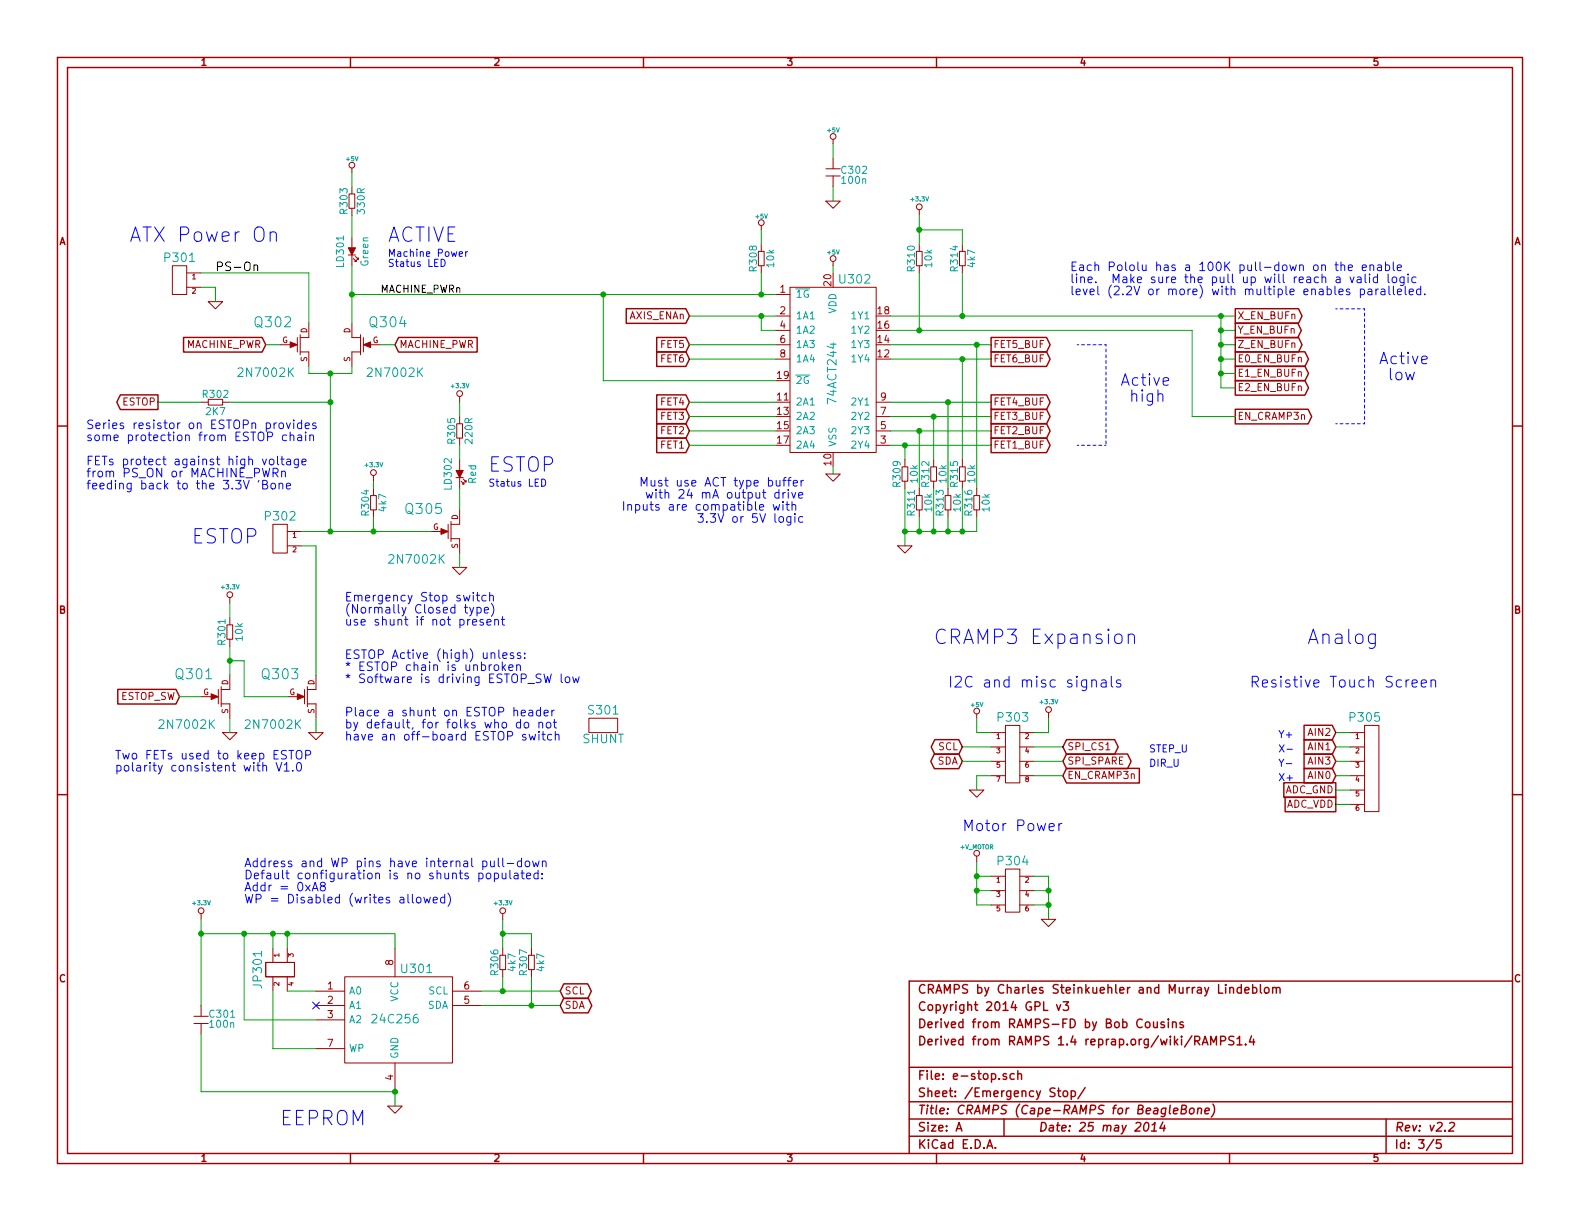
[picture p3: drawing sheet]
EESchema Schematic File Version 2
LIBS:power
LIBS:m_cramps
LIBS:w_connectors
LIBS:w_device
LIBS:w_logic
LIBS:device
LIBS:transistors
LIBS:conn
LIBS:linear
LIBS:regul
LIBS:74xx
LIBS:cmos4000
LIBS:adc-dac
LIBS:memory
LIBS:xilinx
LIBS:special
LIBS:microcontrollers
LIBS:dsp
LIBS:microchip
LIBS:analog_switches
LIBS:motorola
LIBS:texas
LIBS:intel
LIBS:audio
LIBS:interface
LIBS:digital-audio
LIBS:philips
LIBS:display
LIBS:cypress
LIBS:siliconi
LIBS:opto
LIBS:atmel
LIBS:contrib
LIBS:valves
LIBS:RMC
LIBS:arduino_shieldsNCL
LIBS:opendous
LIBS:beaglebone
LIBS:beagleboneblack
LIBS:CRAMPS-cache
EELAYER 27 0
EELAYER END
$Descr A 11000 8500
encoding utf-8
Sheet 3 5
Title "CRAMPS (Cape-RAMPS for BeagleBone)"
Date "25 may 2014"
Rev "v2.2"
Comp ""
Comment1 "Derived from RAMPS 1.4 reprap.org/wiki/RAMPS1.4"
Comment2 "Derived from RAMPS-FD by Bob Cousins"
Comment3 "Copyright 2014 GPL v3"
Comment4 "CRAMPS by Charles Steinkuehler and Murray Lindeblom"
$EndDescr
Text Notes 2400 4200 0    60   ~ 0
Emergency Stop switch\n(Normally Closed type)\nuse shunt if not present
Text GLabel 6900 2800 2    50   Output ~ 0
FET4_BUF
Text GLabel 6900 2900 2    50   Output ~ 0
FET3_BUF
Text GLabel 4800 2800 0    50   Input ~ 0
FET4
Text GLabel 4800 2900 0    50   Input ~ 0
FET3
$Comp
L C C302
U 1 1
P 5800 1200
F 0 "C302" H 5850 1210 50  0000 L CNN
F 1 "100n" H 5850 1140 50  0000 L CNN
F 2 "CAPC1608x55N" H 5800 1200 60  0001 C CNN
F 3 "" H 5800 1200 60  0001 C CNN
F 4 "Murata" H 1950 6450 60  0001 C CNN "Mfg"
F 5 "GRM188R71C104KA01D" H 1950 6450 60  0001 C CNN "PartNo"
	1    5800 1200
	1    0    0    -1  
$EndComp
$Comp
L GND #PWR042
U 1 1
P 5800 1400
F 0 "#PWR042" H 5800 1400 30  0001 C CNN
F 1 "GND" H 5800 1330 30  0001 C CNN
F 2 "" H 5800 1400 60  0001 C CNN
F 3 "" H 5800 1400 60  0001 C CNN
	1    5800 1400
	1    0    0    -1  
$EndComp
Text GLabel 6900 3000 2    50   Output ~ 0
FET2_BUF
Text GLabel 6900 3100 2    50   Output ~ 0
FET1_BUF
Text GLabel 4800 3000 0    50   Input ~ 0
FET2
Text GLabel 4800 3100 0    50   Input ~ 0
FET1
Text GLabel 8600 2200 2    50   Output ~ 0
X_EN_BUFn
Text GLabel 8600 2300 2    50   Output ~ 0
Y_EN_BUFn
Text GLabel 8600 2400 2    50   Output ~ 0
Z_EN_BUFn
Text GLabel 8600 2600 2    50   Output ~ 0
E1_EN_BUFn
Text GLabel 8600 2500 2    50   Output ~ 0
E0_EN_BUFn
Text GLabel 8600 2700 2    50   Output ~ 0
E2_EN_BUFn
Text GLabel 4800 2200 0    50   Input ~ 0
AXIS_ENAn
Text GLabel 4800 2400 0    50   Input ~ 0
FET5
Text GLabel 4800 2500 0    50   Input ~ 0
FET6
Text GLabel 6900 2400 2    50   Output ~ 0
FET5_BUF
Text GLabel 6900 2500 2    50   Output ~ 0
FET6_BUF
Text Notes 9600 2550 0    80   ~ 0
Active\n low
Text Notes 7800 2700 0    80   ~ 0
Active\n high
Text Notes 5600 3400 2    60   ~ 0
Must use ACT type buffer\nwith 24 mA output drive\nInputs are compatible with \n3.3V or 5V logic
Text Notes 7450 1900 0    60   ~ 0
Each Pololu has a 100K pull-down on the enable \nline.  Make sure the pull up will reach a valid logic \nlevel (2.2V or more) with multiple enables paralleled.
Text GLabel 1100 2800 0    50   Output ~ 0
ESTOP
Text GLabel 1250 4850 0    50   Input ~ 0
ESTOP_SW
Text Notes 2400 4600 0    60   ~ 0
ESTOP Active (high) unless:\n* ESTOP chain is unbroken\n* Software is driving ESTOP_SW low
Text GLabel 1850 2400 0    50   Input ~ 0
MACHINE_PWR
Text GLabel 2750 2400 2    50   Input ~ 0
MACHINE_PWR
Text Label 2650 2050 0    50   ~ 0
MACHINE_PWRn
$Comp
L GND #PWR043
U 1 1
P 2200 5100
F 0 "#PWR043" H 2200 5100 30  0001 C CNN
F 1 "GND" H 2200 5030 30  0001 C CNN
F 2 "" H 2200 5100 60  0001 C CNN
F 3 "" H 2200 5100 60  0001 C CNN
	1    2200 5100
	1    0    0    -1  
$EndComp
$Comp
L LED LD302
U 1 1
P 3200 3300
F 0 "LD302" V 3125 3300 50  0000 C CNN
F 1 "Red" V 3295 3300 50  0000 C CNN
F 2 "OSRAM-LED-0603" H 3200 3300 60  0001 C CNN
F 3 "" H 3200 3300 60  0001 C CNN
F 4 "Osram" H 1550 4850 60  0001 C CNN "Mfg"
F 5 "LS Q976-NR-1" H 1550 4850 60  0001 C CNN "PartNo"
	1    3200 3300
	1    0    0    -1  
$EndComp
$Comp
L R R305
U 1 1
P 3200 3000
F 0 "R305" V 3150 3000 50  0000 C CNN
F 1 "220R" V 3270 3000 50  0000 C CNN
F 2 "RESC1608x55N" H 3200 3000 60  0001 C CNN
F 3 "" H 3200 3000 60  0000 C CNN
F 4 "Stackpole" H 6250 5550 60  0001 C CNN "Mfg"
F 5 "RMCF0603FT220R" H 6250 5550 60  0001 C CNN "PartNo"
F 6 "KOA" H 6250 5550 60  0001 C CNN "AltMfg"
F 7 "RK73H1JTTD2200F" H 6250 5550 60  0001 C CNN "AltPartNo"
	1    3200 3000
	1    0    0    -1  
$EndComp
$Comp
L FET_N Q303
U 1 1
P 2150 4850
F 0 "Q303" H 1950 5000 70  0000 C CNN
F 1 "2N7002K" H 1900 4650 60  0000 C CNN
F 2 "SOT23GDS" H 2150 4850 60  0001 C CNN
F 3 "" H 2150 4850 60  0000 C CNN
F 4 "Diodes Inc." H 7100 5950 60  0001 C CNN "Mfg"
F 5 "2N7002K-7" H 7100 5950 60  0001 C CNN "PartNo"
	1    2150 4850
	1    0    0    -1  
$EndComp
$Comp
L FET_N Q302
U 1 1
P 2100 2400
F 0 "Q302" H 1900 2550 70  0000 C CNN
F 1 "2N7002K" H 1850 2200 60  0000 C CNN
F 2 "SOT23GDS" H 2100 2400 60  0001 C CNN
F 3 "" H 2100 2400 60  0000 C CNN
F 4 "Diodes Inc." H 7100 5550 60  0001 C CNN "Mfg"
F 5 "2N7002K-7" H 7100 5550 60  0001 C CNN "PartNo"
	1    2100 2400
	1    0    0    -1  
$EndComp
$Comp
L FET_N Q304
U 1 1
P 2500 2400
F 0 "Q304" H 2300 2550 70  0000 C CNN
F 1 "2N7002K" H 2250 2200 60  0000 C CNN
F 2 "SOT23GDS" H 2500 2400 60  0001 C CNN
F 3 "" H 2500 2400 60  0000 C CNN
F 4 "Diodes Inc." H 7100 5550 60  0001 C CNN "Mfg"
F 5 "2N7002K-7" H 7100 5550 60  0001 C CNN "PartNo"
	1    2500 2400
	-1   0    0    -1  
$EndComp
$Comp
L HEADER_2 P302
U 1 1
P 2000 3750
F 0 "P302" H 2050 3900 60  0000 C CNN
F 1 "KK-2.54-2W" H 2050 3580 60  0001 C CNN
F 2 "CONN_KK_2.54_2W" H 2000 3750 60  0001 C CNN
F 3 "" H 2000 3750 60  0000 C CNN
F 4 "Molex" H 2000 3750 60  0001 C CNN "Mfg"
F 5 "22-23-2021" H 2000 3750 60  0001 C CNN "PartNo"
	1    2000 3750
	-1   0    0    -1  
$EndComp
$Comp
L R R304
U 1 1
P 2600 3500
F 0 "R304" V 2550 3500 50  0000 C CNN
F 1 "4k7" V 2670 3500 50  0000 C CNN
F 2 "RESC1608x55N" H 2600 3500 60  0001 C CNN
F 3 "" H 2600 3500 60  0001 C CNN
F 4 "Stackpole" H 6150 5700 60  0001 C CNN "Mfg"
F 5 "RMCF0603FT4K70" H 6150 5700 60  0001 C CNN "PartNo"
F 6 "KOA" H 6150 5700 60  0001 C CNN "AltMfg"
F 7 "RK73H1JTTD4701F" H 6150 5700 60  0001 C CNN "AltPartNo"
	1    2600 3500
	1    0    0    -1  
$EndComp
Text Notes 2700 1800 0    50   ~ 0
Machine Power\nStatus LED
$Comp
L GND #PWR044
U 1 1
P 1600 5100
F 0 "#PWR044" H 1600 5100 30  0001 C CNN
F 1 "GND" H 1600 5030 30  0001 C CNN
F 2 "" H 1600 5100 60  0001 C CNN
F 3 "" H 1600 5100 60  0001 C CNN
	1    1600 5100
	1    0    0    -1  
$EndComp
$Comp
L LED LD301
U 1 1
P 2450 1750
F 0 "LD301" V 2375 1750 50  0000 C CNN
F 1 "Green" V 2545 1750 50  0000 C CNN
F 2 "OSRAM-LED-0603" H 2450 1750 60  0001 C CNN
F 3 "" H 2450 1750 60  0001 C CNN
F 4 "Osram" H 800 3300 60  0001 C CNN "Mfg"
F 5 "LG Q971-KN-1" H 800 3300 60  0001 C CNN "PartNo"
	1    2450 1750
	1    0    0    -1  
$EndComp
$Comp
L R R303
U 1 1
P 2450 1400
F 0 "R303" V 2400 1400 50  0000 C CNN
F 1 "330R" V 2520 1400 50  0000 C CNN
F 2 "RESC1608x55N" H 2450 1400 60  0001 C CNN
F 3 "" H 2450 1400 60  0000 C CNN
F 4 "Stackpole" H 6450 5350 60  0001 C CNN "Mfg"
F 5 "RMCF0603FT330R" H 6450 5350 60  0001 C CNN "PartNo"
F 6 "KOA" H 6450 5350 60  0001 C CNN "AltMfg"
F 7 "RK73H1JTTD3300F" H 6450 5350 60  0001 C CNN "AltPartNo"
	1    2450 1400
	1    0    0    -1  
$EndComp
$Comp
L FET_N Q301
U 1 1
P 1550 4850
F 0 "Q301" H 1350 5000 70  0000 C CNN
F 1 "2N7002K" H 1300 4650 60  0000 C CNN
F 2 "SOT23GDS" H 1550 4850 60  0001 C CNN
F 3 "" H 1550 4850 60  0000 C CNN
F 4 "Diodes Inc." H 7100 5950 60  0001 C CNN "Mfg"
F 5 "2N7002K-7" H 7100 5950 60  0001 C CNN "PartNo"
	1    1550 4850
	1    0    0    -1  
$EndComp
$Comp
L 74HC244 U302
U 1 1
P 5800 2600
F 0 "U302" H 5950 3250 60  0000 C CNN
F 1 "74ACT244" V 5800 2600 60  0000 C CNN
F 2 "SOIC127P1032X265-20N" H 5800 2600 60  0001 C CNN
F 3 "" H 5800 2600 60  0000 C CNN
F 4 "Fairchild" H 5800 2600 60  0001 C CNN "Mfg"
F 5 "74ACT244SCX" H 5800 2600 60  0001 C CNN "PartNo"
	1    5800 2600
	1    0    0    -1  
$EndComp
$Comp
L GND #PWR045
U 1 1
P 5800 3300
F 0 "#PWR045" H 5800 3300 30  0001 C CNN
F 1 "GND" H 5800 3230 30  0001 C CNN
F 2 "" H 5800 3300 60  0001 C CNN
F 3 "" H 5800 3300 60  0001 C CNN
	1    5800 3300
	1    0    0    -1  
$EndComp
$Comp
L GND #PWR046
U 1 1
P 2750 7700
F 0 "#PWR046" H 2750 7700 30  0001 C CNN
F 1 "GND" H 2750 7630 30  0001 C CNN
F 2 "" H 2750 7700 60  0001 C CNN
F 3 "" H 2750 7700 60  0001 C CNN
	1    2750 7700
	1    0    0    -1  
$EndComp
Text GLabel 3900 6900 2    50   BiDi ~ 0
SCL
Text GLabel 3900 7000 2    50   BiDi ~ 0
SDA
Text Notes 1950 7850 0    100  ~ 0
EEPROM
$Comp
L C C301
U 1 1
P 1400 7100
F 0 "C301" H 1450 7135 50  0000 L CNN
F 1 "100n" H 1450 7065 50  0000 L CNN
F 2 "CAPC1608x55N" H 1438 6950 30  0001 C CNN
F 3 "" H 1400 7100 60  0000 C CNN
F 4 "Murata" H 1650 7350 60  0001 C CNN "Mfg"
F 5 "GRM188R71C104KA01D" H 1650 7350 60  0001 C CNN "PartNo"
	1    1400 7100
	1    0    0    -1  
$EndComp
Text Notes 1700 6050 0    60   ~ 0
Address and WP pins have internal pull-down\nDefault configuration is no shunts populated:\nAddr = 0xA8\nWP = Disabled (writes allowed)
$Comp
L HEADER_2X2 JP301
U 1 1
P 1950 6750
F 0 "JP301" H 1950 6900 60  0000 C CNN
F 1 "HEADER_2X2" H 1950 6600 60  0001 C CNN
F 2 "pin_strip_2x2" H 1950 6750 60  0001 C CNN
F 3 "" H 1950 6750 60  0000 C CNN
F 4 "Harwin" H 1950 6750 60  0001 C CNN "Mfg"
F 5 "M20-9980245" H 1950 6750 60  0001 C CNN "PartNo"
	1    1950 6750
	0    -1   1    0   
$EndComp
$Comp
L 24C512 U301
U 1 1
P 2750 7100
F 0 "U301" H 2900 7450 60  0000 C CNN
F 1 "24C256" H 2750 7100 60  0000 C CNN
F 2 "SOIC127P600X175-8AN" H 2750 7100 60  0001 C CNN
F 3 "" H 2750 7100 60  0000 C CNN
F 4 "On Semi" H 2750 7100 60  0001 C CNN "Mfg"
F 5 "CAT24C256WI-GT3" H 2750 7100 60  0001 C CNN "PartNo"
	1    2750 7100
	1    0    0    -1  
$EndComp
$Comp
L GND #PWR047
U 1 1
P 6800 5500
F 0 "#PWR047" H 6800 5500 30  0001 C CNN
F 1 "GND" H 6800 5430 30  0001 C CNN
F 2 "" H 6800 5500 60  0001 C CNN
F 3 "" H 6800 5500 60  0001 C CNN
	1    6800 5500
	1    0    0    -1  
$EndComp
Text Notes 6600 4800 0    75   ~ 0
I2C and misc signals
Text Notes 9100 4500 0    100  ~ 0
Analog
$Comp
L +5V #PWR048
U 1 1
P 6800 5000
F 0 "#PWR048" H 6800 5090 20  0001 C CNN
F 1 "+5V" H 6800 5090 30  0000 C CNN
F 2 "" H 6800 5000 60  0000 C CNN
F 3 "" H 6800 5000 60  0000 C CNN
	1    6800 5000
	1    0    0    -1  
$EndComp
Text GLabel 9300 5300 0    50   Input ~ 0
AIN3
Text GLabel 9300 5100 0    50   Input ~ 0
AIN2
Text GLabel 9300 5200 0    50   Input ~ 0
AIN1
Text GLabel 9300 5400 0    50   Input ~ 0
AIN0
Text GLabel 9300 5600 0    50   UnSpc ~ 0
ADC_VDD
Text GLabel 9300 5500 0    50   UnSpc ~ 0
ADC_GND
Text Notes 8900 5450 0    50   ~ 0
X+
Text Notes 8900 5250 0    50   ~ 0
X-
Text Notes 8900 5150 0    50   ~ 0
Y+
Text Notes 8900 5350 0    50   ~ 0
Y-
Text Notes 8700 4800 0    75   ~ 0
Resistive Touch Screen
Text GLabel 7400 5200 2    50   BiDi ~ 0
SPI_CS1
$Comp
L HEADER_6 P305
U 1 1
P 9500 5350
F 0 "P305" H 9500 5700 60  0000 C CNN
F 1 "HEADER_6" H 9500 5000 60  0001 C CNN
F 2 "pin_strip_6" H 9500 5350 60  0001 C CNN
F 3 "" H 9500 5350 60  0000 C CNN
F 4 "Harwin" H 9500 5350 60  0001 C CNN "Mfg"
F 5 "M20-9990645" H 9500 5350 60  0001 C CNN "PartNo"
	1    9500 5350
	1    0    0    -1  
$EndComp
$Comp
L HEADER_4X2 P303
U 1 1
P 7050 5250
F 0 "P303" H 7050 5500 60  0000 C CNN
F 1 "HEADER_4X2" H 7050 5000 60  0001 C CNN
F 2 "pin_strip_4x2" H 7050 5250 60  0001 C CNN
F 3 "" H 7050 5250 60  0000 C CNN
F 4 "Harwin" H 7050 5250 60  0001 C CNN "Mfg"
F 5 "M20-9980445" H 7050 5250 60  0001 C CNN "PartNo"
	1    7050 5250
	1    0    0    -1  
$EndComp
$Comp
L +3.3V #PWR049
U 1 1
P 6400 1500
F 0 "#PWR049" H 6400 1460 30  0001 C CNN
F 1 "+3.3V" H 6400 1610 30  0000 C CNN
F 2 "" H 6400 1500 60  0000 C CNN
F 3 "" H 6400 1500 60  0000 C CNN
	1    6400 1500
	1    0    0    -1  
$EndComp
$Comp
L +3.3V #PWR050
U 1 1
P 2600 3350
F 0 "#PWR050" H 2600 3310 30  0001 C CNN
F 1 "+3.3V" H 2600 3460 30  0000 C CNN
F 2 "" H 2600 3350 60  0000 C CNN
F 3 "" H 2600 3350 60  0000 C CNN
	1    2600 3350
	1    0    0    -1  
$EndComp
$Comp
L +5V #PWR051
U 1 1
P 5800 1000
F 0 "#PWR051" H 5800 1090 20  0001 C CNN
F 1 "+5V" H 5800 1090 30  0000 C CNN
F 2 "" H 5800 1000 60  0000 C CNN
F 3 "" H 5800 1000 60  0000 C CNN
	1    5800 1000
	1    0    0    -1  
$EndComp
$Comp
L +5V #PWR052
U 1 1
P 5300 1600
F 0 "#PWR052" H 5300 1690 20  0001 C CNN
F 1 "+5V" H 5300 1690 30  0000 C CNN
F 2 "" H 5300 1600 60  0000 C CNN
F 3 "" H 5300 1600 60  0000 C CNN
	1    5300 1600
	1    0    0    -1  
$EndComp
$Comp
L +5V #PWR053
U 1 1
P 5800 1850
F 0 "#PWR053" H 5800 1940 20  0001 C CNN
F 1 "+5V" H 5800 1940 30  0000 C CNN
F 2 "" H 5800 1850 60  0000 C CNN
F 3 "" H 5800 1850 60  0000 C CNN
	1    5800 1850
	1    0    0    -1  
$EndComp
Text Notes 900  1700 0    100  ~ 0
ATX Power On
Text Notes 800  5300 0    60   ~ 0
Two FETs used to keep ESTOP\npolarity consistent with V1.0
$Comp
L HEADER_2 P301
U 1 1
P 1300 1950
F 0 "P301" H 1350 2100 60  0000 C CNN
F 1 "HEADER_2" H 1350 1780 60  0001 C CNN
F 2 "pin_strip_2" H 1300 1950 60  0001 C CNN
F 3 "" H 1300 1950 60  0000 C CNN
F 4 "Harwin" H 1300 1950 60  0001 C CNN "Mfg"
F 5 "M20-9990245" H 1300 1950 60  0001 C CNN "PartNo"
	1    1300 1950
	-1   0    0    -1  
$EndComp
$Comp
L GND #PWR054
U 1 1
P 1500 2100
F 0 "#PWR054" H 1500 2100 30  0001 C CNN
F 1 "GND" H 1500 2030 30  0001 C CNN
F 2 "" H 1500 2100 60  0001 C CNN
F 3 "" H 1500 2100 60  0001 C CNN
	1    1500 2100
	1    0    0    -1  
$EndComp
Text Label 1500 1900 0    60   ~ 0
PS-On
$Comp
L +3.3V #PWR055
U 1 1
P 1600 4200
F 0 "#PWR055" H 1600 4160 30  0001 C CNN
F 1 "+3.3V" H 1600 4310 30  0000 C CNN
F 2 "" H 1600 4200 60  0000 C CNN
F 3 "" H 1600 4200 60  0000 C CNN
	1    1600 4200
	1    0    0    -1  
$EndComp
Text Notes 1800 3800 2    100  ~ 0
ESTOP
$Comp
L +5V #PWR056
U 1 1
P 2450 1200
F 0 "#PWR056" H 2450 1290 20  0001 C CNN
F 1 "+5V" H 2450 1290 30  0000 C CNN
F 2 "" H 2450 1200 60  0000 C CNN
F 3 "" H 2450 1200 60  0000 C CNN
	1    2450 1200
	1    0    0    -1  
$EndComp
$Comp
L +3.3V #PWR057
U 1 1
P 3200 2800
F 0 "#PWR057" H 3200 2760 30  0001 C CNN
F 1 "+3.3V" H 3200 2910 30  0000 C CNN
F 2 "" H 3200 2800 60  0000 C CNN
F 3 "" H 3200 2800 60  0000 C CNN
	1    3200 2800
	1    0    0    -1  
$EndComp
$Comp
L R R302
U 1 1
P 1500 2800
F 0 "R302" V 1450 2800 50  0000 C CNN
F 1 "2K7" V 1570 2800 50  0000 C CNN
F 2 "RESC1608x55N" H 1500 2800 60  0001 C CNN
F 3 "" H 1500 2800 60  0000 C CNN
F 4 "Stackpole" H 5950 5350 60  0001 C CNN "Mfg"
F 5 "RMCF0603FT2K70" H 5950 5350 60  0001 C CNN "PartNo"
F 6 "KOA" H 5950 5350 60  0001 C CNN "AltMfg"
F 7 "RK73H1JTTD2701F" H 5950 5350 60  0001 C CNN "AltPartNo"
	1    1500 2800
	0    1    1    0   
$EndComp
Wire Wire Line
	6200 3100 6900 3100
Wire Wire Line
	5800 1000 5800 1100
Wire Wire Line
	6200 2400 6900 2400
Wire Wire Line
	6200 2200 8600 2200
Wire Wire Line
	6200 2500 6900 2500
Wire Wire Line
	6200 2900 6900 2900
Wire Wire Line
	6200 3000 6900 3000
Wire Wire Line
	5800 1300 5800 1400
Wire Notes Line
	9300 2150 9500 2150
Wire Notes Line
	7700 2400 7700 3100
Wire Notes Line
	7700 3100 7500 3100
Wire Notes Line
	9300 2950 9500 2950
Wire Notes Line
	9500 2950 9500 2150
Wire Notes Line
	7500 2400 7700 2400
Wire Wire Line
	8500 2500 8600 2500
Wire Wire Line
	8500 2300 8600 2300
Connection ~ 8500 2300
Wire Wire Line
	8500 2400 8600 2400
Connection ~ 8500 2200
Wire Wire Line
	6200 2800 6900 2800
Wire Wire Line
	8500 2700 8600 2700
Connection ~ 8500 2500
Wire Wire Line
	8500 2600 8600 2600
Connection ~ 8500 2600
Wire Wire Line
	2150 2250 2150 1900
Wire Wire Line
	4800 2200 5400 2200
Wire Wire Line
	3200 3200 3200 3100
Wire Wire Line
	3200 2900 3200 2800
Wire Wire Line
	2200 5000 2200 5100
Wire Wire Line
	1850 2400 1950 2400
Wire Wire Line
	2150 2550 2150 2600
Wire Wire Line
	2150 2600 2450 2600
Wire Wire Line
	2450 2600 2450 2550
Connection ~ 2300 2600
Wire Wire Line
	2650 2400 2750 2400
Wire Wire Line
	1600 5000 1600 5100
Wire Wire Line
	2600 3400 2600 3350
Wire Wire Line
	5800 3250 5800 3300
Wire Wire Line
	6300 3200 6300 3100
Connection ~ 6300 3100
Wire Wire Line
	6400 3400 6400 3000
Connection ~ 6400 3000
Wire Wire Line
	6800 3400 6800 2400
Connection ~ 6800 2400
Wire Wire Line
	6700 3200 6700 2500
Connection ~ 6700 2500
Wire Wire Line
	6600 3400 6600 2800
Connection ~ 6600 2800
Wire Wire Line
	4200 2650 4200 2050
Connection ~ 4200 2050
Wire Wire Line
	2450 1850 2450 2250
Wire Wire Line
	2450 2050 5400 2050
Wire Wire Line
	5800 1900 5800 1850
Connection ~ 5300 2050
Wire Wire Line
	8500 2200 8500 2700
Wire Wire Line
	5400 2300 5300 2300
Wire Wire Line
	5300 2300 5300 2200
Connection ~ 5300 2200
Wire Wire Line
	2750 7600 2750 7700
Connection ~ 2750 7600
Wire Wire Line
	1400 6500 2750 6500
Wire Wire Line
	1900 6600 1900 6500
Connection ~ 1900 6500
Wire Wire Line
	2000 6600 2000 6500
Connection ~ 2000 6500
Wire Wire Line
	2000 6900 2200 6900
Wire Wire Line
	1900 6900 1900 7300
Wire Wire Line
	1900 7300 2200 7300
Wire Wire Line
	2750 6500 2750 6600
Connection ~ 3500 6900
Wire Wire Line
	3350 7000 3900 7000
Wire Wire Line
	3350 6900 3900 6900
Connection ~ 3700 7000
Wire Wire Line
	3500 6400 3500 6600
Wire Wire Line
	3500 6500 3700 6500
Wire Wire Line
	3700 6500 3700 6600
Connection ~ 3500 6500
Wire Wire Line
	9300 5200 9400 5200
Wire Wire Line
	9300 5400 9400 5400
Wire Wire Line
	6900 5100 6800 5100
Wire Wire Line
	6800 5100 6800 5000
Wire Wire Line
	9300 5100 9400 5100
Wire Wire Line
	9400 5300 9300 5300
Wire Wire Line
	9400 5500 9300 5500
Wire Wire Line
	9400 5600 9300 5600
Wire Wire Line
	6900 5400 6800 5400
Wire Wire Line
	6800 5400 6800 5500
Wire Wire Line
	2150 1900 1400 1900
Connection ~ 2450 2050
Wire Wire Line
	2450 1650 2450 1500
Wire Wire Line
	2450 1300 2450 1200
Wire Wire Line
	1400 4850 1250 4850
Wire Wire Line
	2000 4850 1700 4850
Wire Wire Line
	1700 4850 1700 4600
Wire Wire Line
	1700 4600 1600 4600
Wire Wire Line
	1600 4500 1600 4700
Connection ~ 1600 4600
Wire Wire Line
	1400 2000 1500 2000
Wire Wire Line
	1500 2000 1500 2100
Wire Wire Line
	2300 2600 2300 3700
Wire Wire Line
	2600 3700 2600 3600
Connection ~ 2600 3700
Wire Wire Line
	2100 3800 2200 3800
Wire Wire Line
	2200 3800 2200 4700
Wire Wire Line
	1600 2800 2300 2800
Connection ~ 2300 2800
Wire Wire Line
	1400 2800 1100 2800
Connection ~ 2300 3700
$Comp
L R R301
U 1 1
P 1600 4400
F 0 "R301" V 1550 4400 50  0000 C CNN
F 1 "10k" V 1670 4400 50  0000 C CNN
F 2 "RESC1608x55N" H 1600 4400 60  0001 C CNN
F 3 "" H 1600 4400 60  0001 C CNN
F 4 "Stackpole" H 2950 8900 60  0001 C CNN "Mfg"
F 5 "RMCF0603FT10K0" H 2950 8900 60  0001 C CNN "PartNo"
F 6 "KOA" H 2950 8900 60  0001 C CNN "AltMfg"
F 7 "RK73H1JTTD1002F" H 2950 8900 60  0001 C CNN "AltPartNo"
	1    1600 4400
	1    0    0    -1  
$EndComp
$Comp
L +3.3V #PWR058
U 1 1
P 3500 6400
F 0 "#PWR058" H 3500 6360 30  0001 C CNN
F 1 "+3.3V" H 3500 6510 30  0000 C CNN
F 2 "" H 3500 6400 60  0000 C CNN
F 3 "" H 3500 6400 60  0000 C CNN
	1    3500 6400
	1    0    0    -1  
$EndComp
$Comp
L +3.3V #PWR059
U 1 1
P 7300 5000
F 0 "#PWR059" H 7300 4960 30  0001 C CNN
F 1 "+3.3V" H 7300 5110 30  0000 C CNN
F 2 "" H 7300 5000 60  0000 C CNN
F 3 "" H 7300 5000 60  0000 C CNN
	1    7300 5000
	1    0    0    -1  
$EndComp
$Comp
L +V_MOTOR #PWR060
U 1 1
P 6800 6000
F 0 "#PWR060" H 6800 5970 30  0001 C CNN
F 1 "+V_MOTOR" H 6800 6100 30  0000 C CNN
F 2 "" H 6800 6000 60  0001 C CNN
F 3 "" H 6800 6000 60  0001 C CNN
	1    6800 6000
	1    0    0    -1  
$EndComp
Text GLabel 7400 5300 2    50   BiDi ~ 0
SPI_SPARE
$Comp
L R R314
U 1 1
P 6700 1800
F 0 "R314" V 6650 1800 50  0000 C CNN
F 1 "4k7" V 6770 1800 50  0000 C CNN
F 2 "RESC1608x55N" H 6700 1800 60  0001 C CNN
F 3 "" H 6700 1800 60  0001 C CNN
F 4 "Stackpole" H 10250 4000 60  0001 C CNN "Mfg"
F 5 "RMCF0603FT4K70" H 10250 4000 60  0001 C CNN "PartNo"
F 6 "KOA" H 10250 4000 60  0001 C CNN "AltMfg"
F 7 "RK73H1JTTD4701F" H 10250 4000 60  0001 C CNN "AltPartNo"
	1    6700 1800
	1    0    0    -1  
$EndComp
$Comp
L R R310
U 1 1
P 6400 1800
F 0 "R310" V 6350 1800 50  0000 C CNN
F 1 "10k" V 6470 1800 50  0000 C CNN
F 2 "RESC1608x55N" H 6400 1800 60  0001 C CNN
F 3 "" H 6400 1800 60  0001 C CNN
F 4 "Stackpole" H 7750 6300 60  0001 C CNN "Mfg"
F 5 "RMCF0603FT10K0" H 7750 6300 60  0001 C CNN "PartNo"
F 6 "KOA" H 7750 6300 60  0001 C CNN "AltMfg"
F 7 "RK73H1JTTD1002F" H 7750 6300 60  0001 C CNN "AltPartNo"
	1    6400 1800
	1    0    0    -1  
$EndComp
$Comp
L R R309
U 1 1
P 6300 3300
F 0 "R309" V 6250 3300 50  0000 C CNN
F 1 "10k" V 6370 3300 50  0000 C CNN
F 2 "RESC1608x55N" H 6300 3300 60  0001 C CNN
F 3 "" H 6300 3300 60  0001 C CNN
F 4 "Stackpole" H 7650 7800 60  0001 C CNN "Mfg"
F 5 "RMCF0603FT10K0" H 7650 7800 60  0001 C CNN "PartNo"
F 6 "KOA" H 7650 7800 60  0001 C CNN "AltMfg"
F 7 "RK73H1JTTD1002F" H 7650 7800 60  0001 C CNN "AltPartNo"
	1    6300 3300
	1    0    0    -1  
$EndComp
$Comp
L R R311
U 1 1
P 6400 3500
F 0 "R311" V 6350 3500 50  0000 C CNN
F 1 "10k" V 6470 3500 50  0000 C CNN
F 2 "RESC1608x55N" H 6400 3500 60  0001 C CNN
F 3 "" H 6400 3500 60  0001 C CNN
F 4 "Stackpole" H 7750 8000 60  0001 C CNN "Mfg"
F 5 "RMCF0603FT10K0" H 7750 8000 60  0001 C CNN "PartNo"
F 6 "KOA" H 7750 8000 60  0001 C CNN "AltMfg"
F 7 "RK73H1JTTD1002F" H 7750 8000 60  0001 C CNN "AltPartNo"
	1    6400 3500
	1    0    0    -1  
$EndComp
$Comp
L R R312
U 1 1
P 6500 3300
F 0 "R312" V 6450 3300 50  0000 C CNN
F 1 "10k" V 6570 3300 50  0000 C CNN
F 2 "RESC1608x55N" H 6500 3300 60  0001 C CNN
F 3 "" H 6500 3300 60  0001 C CNN
F 4 "Stackpole" H 7850 7800 60  0001 C CNN "Mfg"
F 5 "RMCF0603FT10K0" H 7850 7800 60  0001 C CNN "PartNo"
F 6 "KOA" H 7850 7800 60  0001 C CNN "AltMfg"
F 7 "RK73H1JTTD1002F" H 7850 7800 60  0001 C CNN "AltPartNo"
	1    6500 3300
	1    0    0    -1  
$EndComp
$Comp
L R R313
U 1 1
P 6600 3500
F 0 "R313" V 6550 3500 50  0000 C CNN
F 1 "10k" V 6670 3500 50  0000 C CNN
F 2 "RESC1608x55N" H 6600 3500 60  0001 C CNN
F 3 "" H 6600 3500 60  0001 C CNN
F 4 "Stackpole" H 7950 8000 60  0001 C CNN "Mfg"
F 5 "RMCF0603FT10K0" H 7950 8000 60  0001 C CNN "PartNo"
F 6 "KOA" H 7950 8000 60  0001 C CNN "AltMfg"
F 7 "RK73H1JTTD1002F" H 7950 8000 60  0001 C CNN "AltPartNo"
	1    6600 3500
	1    0    0    -1  
$EndComp
$Comp
L R R315
U 1 1
P 6700 3300
F 0 "R315" V 6650 3300 50  0000 C CNN
F 1 "10k" V 6770 3300 50  0000 C CNN
F 2 "RESC1608x55N" H 6700 3300 60  0001 C CNN
F 3 "" H 6700 3300 60  0001 C CNN
F 4 "Stackpole" H 8050 7800 60  0001 C CNN "Mfg"
F 5 "RMCF0603FT10K0" H 8050 7800 60  0001 C CNN "PartNo"
F 6 "KOA" H 8050 7800 60  0001 C CNN "AltMfg"
F 7 "RK73H1JTTD1002F" H 8050 7800 60  0001 C CNN "AltPartNo"
	1    6700 3300
	1    0    0    -1  
$EndComp
$Comp
L R R316
U 1 1
P 6800 3500
F 0 "R316" V 6750 3500 50  0000 C CNN
F 1 "10k" V 6870 3500 50  0000 C CNN
F 2 "RESC1608x55N" H 6800 3500 60  0001 C CNN
F 3 "" H 6800 3500 60  0001 C CNN
F 4 "Stackpole" H 8150 8000 60  0001 C CNN "Mfg"
F 5 "RMCF0603FT10K0" H 8150 8000 60  0001 C CNN "PartNo"
F 6 "KOA" H 8150 8000 60  0001 C CNN "AltMfg"
F 7 "RK73H1JTTD1002F" H 8150 8000 60  0001 C CNN "AltPartNo"
	1    6800 3500
	1    0    0    -1  
$EndComp
Wire Wire Line
	6300 3400 6300 3800
Wire Wire Line
	6300 3700 6800 3700
Wire Wire Line
	6800 3700 6800 3600
Wire Wire Line
	6400 3600 6400 3700
Connection ~ 6400 3700
Wire Wire Line
	6500 3400 6500 3700
Connection ~ 6500 3700
Wire Wire Line
	6600 3600 6600 3700
Connection ~ 6600 3700
Wire Wire Line
	6700 3400 6700 3700
Connection ~ 6700 3700
$Comp
L +3.3V #PWR061
U 1 1
P 1400 6400
F 0 "#PWR061" H 1400 6360 30  0001 C CNN
F 1 "+3.3V" H 1400 6510 30  0000 C CNN
F 2 "" H 1400 6400 60  0000 C CNN
F 3 "" H 1400 6400 60  0000 C CNN
	1    1400 6400
	1    0    0    -1  
$EndComp
Wire Wire Line
	1400 6400 1400 7000
Connection ~ 1700 6500
Connection ~ 1400 6500
Wire Wire Line
	1400 7200 1400 7600
Wire Wire Line
	1400 7600 2750 7600
Wire Wire Line
	1700 6500 1700 7100
Wire Wire Line
	1700 7100 2200 7100
Connection ~ 8500 2400
Wire Wire Line
	6200 2300 8300 2300
Text GLabel 8600 2900 2    50   Output ~ 0
EN_CRAMP3n
Text GLabel 7400 5400 2    50   Input ~ 0
EN_CRAMP3n
Wire Wire Line
	6500 3200 6500 2900
Connection ~ 6500 2900
Wire Wire Line
	6700 1900 6700 2200
Connection ~ 6700 2200
Wire Wire Line
	6400 2300 6400 1900
Connection ~ 6400 2300
Wire Wire Line
	6400 1500 6400 1700
Wire Wire Line
	6700 1700 6700 1600
Wire Wire Line
	6700 1600 6400 1600
Connection ~ 6400 1600
$Comp
L R R308
U 1 1
P 5300 1800
F 0 "R308" V 5250 1800 50  0000 C CNN
F 1 "10k" V 5370 1800 50  0000 C CNN
F 2 "RESC1608x55N" H 5300 1800 60  0001 C CNN
F 3 "" H 5300 1800 60  0001 C CNN
F 4 "Stackpole" H 6650 6300 60  0001 C CNN "Mfg"
F 5 "RMCF0603FT10K0" H 6650 6300 60  0001 C CNN "PartNo"
F 6 "KOA" H 6650 6300 60  0001 C CNN "AltMfg"
F 7 "RK73H1JTTD1002F" H 6650 6300 60  0001 C CNN "AltPartNo"
	1    5300 1800
	1    0    0    -1  
$EndComp
Wire Wire Line
	5300 1900 5300 2050
Wire Wire Line
	5300 1700 5300 1600
Wire Wire Line
	8300 2300 8300 2900
Wire Wire Line
	8300 2900 8600 2900
$Comp
L GND #PWR062
U 1 1
P 6300 3800
F 0 "#PWR062" H 6300 3800 30  0001 C CNN
F 1 "GND" H 6300 3730 30  0001 C CNN
F 2 "" H 6300 3800 60  0001 C CNN
F 3 "" H 6300 3800 60  0001 C CNN
	1    6300 3800
	1    0    0    -1  
$EndComp
Connection ~ 6300 3700
Wire Wire Line
	3500 6800 3500 6900
Wire Wire Line
	3700 7000 3700 6800
$Comp
L R R306
U 1 1
P 3500 6700
F 0 "R306" V 3450 6700 50  0000 C CNN
F 1 "4k7" V 3570 6700 50  0000 C CNN
F 2 "RESC1608x55N" H 3500 6700 60  0001 C CNN
F 3 "" H 3500 6700 60  0001 C CNN
F 4 "Stackpole" H 7050 8900 60  0001 C CNN "Mfg"
F 5 "RMCF0603FT4K70" H 7050 8900 60  0001 C CNN "PartNo"
F 6 "KOA" H 7050 8900 60  0001 C CNN "AltMfg"
F 7 "RK73H1JTTD4701F" H 7050 8900 60  0001 C CNN "AltPartNo"
	1    3500 6700
	1    0    0    -1  
$EndComp
$Comp
L R R307
U 1 1
P 3700 6700
F 0 "R307" V 3650 6700 50  0000 C CNN
F 1 "4k7" V 3770 6700 50  0000 C CNN
F 2 "RESC1608x55N" H 3700 6700 60  0001 C CNN
F 3 "" H 3700 6700 60  0001 C CNN
F 4 "Stackpole" H 7250 8900 60  0001 C CNN "Mfg"
F 5 "RMCF0603FT4K70" H 7250 8900 60  0001 C CNN "PartNo"
F 6 "KOA" H 7250 8900 60  0001 C CNN "AltMfg"
F 7 "RK73H1JTTD4701F" H 7250 8900 60  0001 C CNN "AltPartNo"
	1    3700 6700
	1    0    0    -1  
$EndComp
Text GLabel 6700 5200 0    50   BiDi ~ 0
SCL
Text GLabel 6700 5300 0    50   BiDi ~ 0
SDA
Wire Wire Line
	7200 5100 7300 5100
Wire Wire Line
	7300 5100 7300 5000
Wire Wire Line
	7200 5200 7400 5200
Wire Wire Line
	7200 5300 7400 5300
Wire Wire Line
	7200 5400 7400 5400
Wire Wire Line
	6900 5300 6700 5300
Wire Wire Line
	6900 5200 6700 5200
$Comp
L HEADER_3X2 P304
U 1 1
P 7050 6200
F 0 "P304" H 7050 6400 60  0000 C CNN
F 1 "HEADER_3X2" H 7050 6000 60  0001 C CNN
F 2 "pin_strip_3x2" H 7050 6200 60  0001 C CNN
F 3 "" H 7050 6200 60  0000 C CNN
F 4 "Harwin" H 7050 6200 60  0001 C CNN "Mfg"
F 5 "M20-9980345" H 7050 6200 60  0001 C CNN "PartNo"
	1    7050 6200
	1    0    0    -1  
$EndComp
Wire Wire Line
	6800 6000 6800 6300
Wire Wire Line
	6800 6100 6900 6100
Wire Wire Line
	6800 6200 6900 6200
Connection ~ 6800 6100
Wire Wire Line
	6800 6300 6900 6300
Connection ~ 6800 6200
Wire Wire Line
	7300 6300 7200 6300
Wire Wire Line
	7300 6100 7300 6400
Wire Wire Line
	7200 6200 7300 6200
Connection ~ 7300 6300
Wire Wire Line
	7200 6100 7300 6100
Connection ~ 7300 6200
$Comp
L GND #PWR063
U 1 1
P 7300 6400
F 0 "#PWR063" H 7300 6400 30  0001 C CNN
F 1 "GND" H 7300 6330 30  0001 C CNN
F 2 "" H 7300 6400 60  0001 C CNN
F 3 "" H 7300 6400 60  0001 C CNN
	1    7300 6400
	1    0    0    -1  
$EndComp
Wire Wire Line
	5400 2400 4800 2400
Wire Wire Line
	5400 2500 4800 2500
Wire Wire Line
	5400 2650 4200 2650
Wire Wire Line
	5400 2800 4800 2800
Wire Wire Line
	5400 2900 4800 2900
Wire Wire Line
	5400 3000 4800 3000
Wire Wire Line
	5400 3100 4800 3100
Wire Wire Line
	1600 4200 1600 4300
$Comp
L SHUNT S301
U 1 1
P 4200 5050
F 0 "S301" H 4200 5150 60  0000 C CNN
F 1 "SHUNT" H 4200 4950 60  0000 C CNN
F 2 "Shunt" H 4200 5050 60  0001 C CNN
F 3 "" H 4200 5050 60  0000 C CNN
F 4 "TE" H 9200 3150 60  0001 C CNN "Mfg"
F 5 "382811-8" H 9200 3150 60  0001 C CNN "PartNo"
	1    4200 5050
	1    0    0    -1  
$EndComp
Text Notes 2400 5000 0    60   ~ 0
Place a shunt on ESTOP header\nby default, for folks who do not\nhave an off-board ESTOP switch
Text Notes 6700 5800 0    75   ~ 0
Motor Power
Text Notes 6500 4500 0    100  ~ 0
CRAMP3 Expansion
Text Notes 600  3000 0    60   ~ 0
Series resistor on ESTOPn provides\nsome protection from ESTOP chain\n\nFETs protect against high voltage\nfrom PS_ON or MACHINE_PWRn\nfeeding back to the 3.3V 'Bone\n
Text Notes 2700 1700 0    100  ~ 0
ACTIVE
Text Notes 3400 3300 0    100  ~ 0
ESTOP
Text Notes 3400 3400 0    50   ~ 0
Status LED
NoConn ~ 2200 7000
Text Notes 8000 5250 0    50   ~ 0
STEP_U
Text Notes 8000 5350 0    50   ~ 0
DIR_U
$Comp
L FET_N Q305
U 1 1
P 3150 3700
F 0 "Q305" H 2950 3850 70  0000 C CNN
F 1 "2N7002K" H 2900 3500 60  0000 C CNN
F 2 "SOT23GDS" H 3150 3700 60  0001 C CNN
F 3 "" H 3150 3700 60  0000 C CNN
F 4 "Diodes Inc." H 8100 4800 60  0001 C CNN "Mfg"
F 5 "2N7002K-7" H 8100 4800 60  0001 C CNN "PartNo"
	1    3150 3700
	1    0    0    -1  
$EndComp
$Comp
L GND #PWR064
U 1 1
P 3200 3950
F 0 "#PWR064" H 3200 3950 30  0001 C CNN
F 1 "GND" H 3200 3880 30  0001 C CNN
F 2 "" H 3200 3950 60  0001 C CNN
F 3 "" H 3200 3950 60  0001 C CNN
	1    3200 3950
	1    0    0    -1  
$EndComp
Wire Wire Line
	3200 3850 3200 3950
Wire Wire Line
	3200 3400 3200 3550
Wire Wire Line
	2100 3700 3000 3700
$EndSCHEMATC
